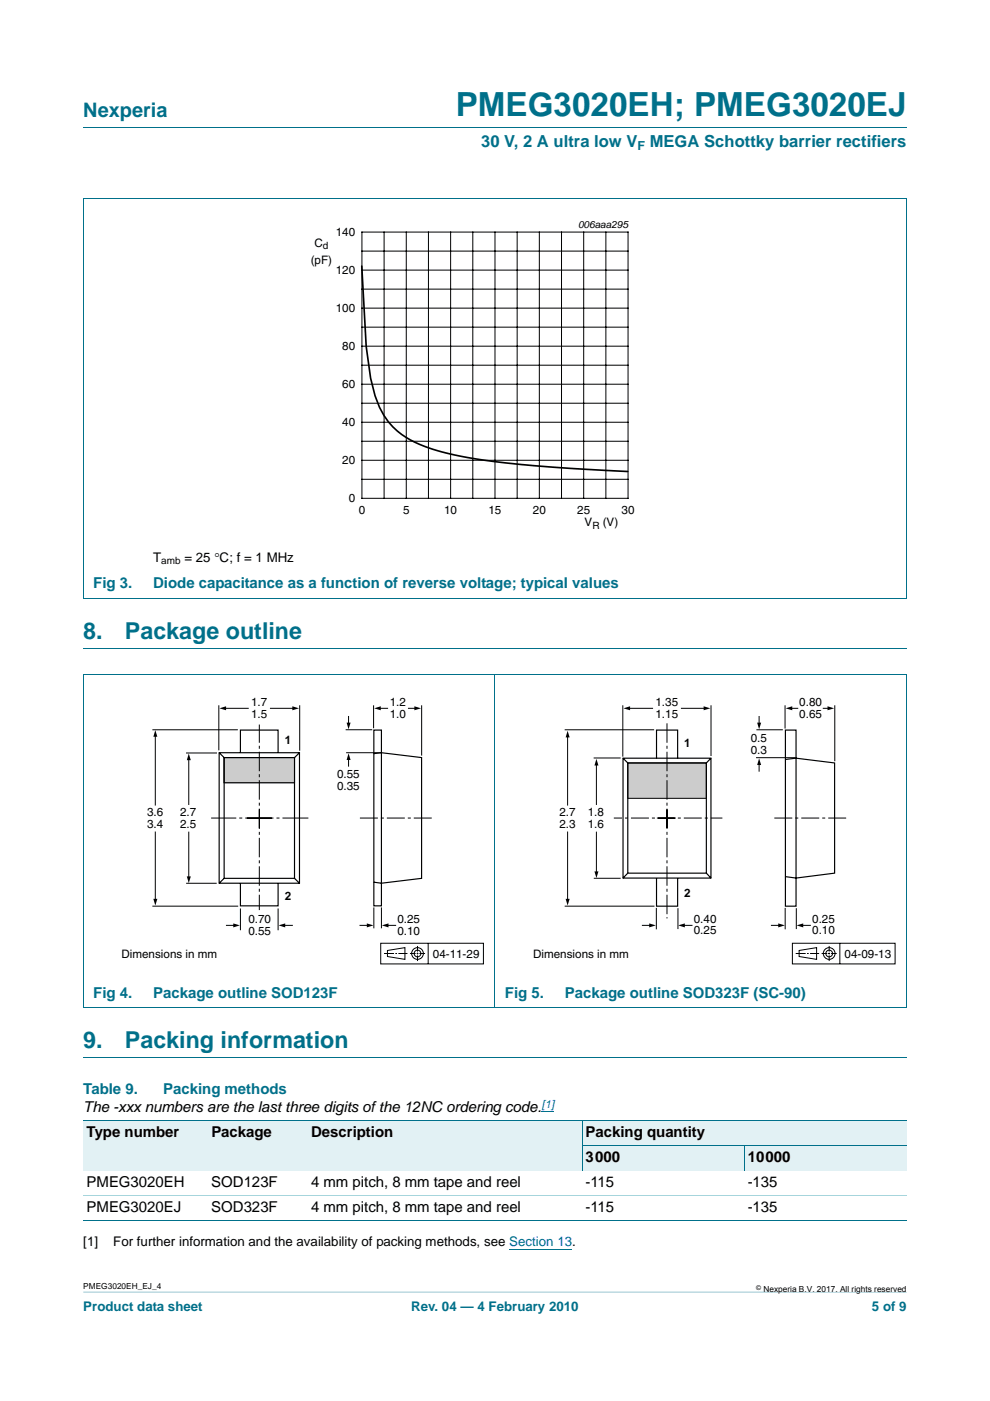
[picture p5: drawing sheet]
<svg xmlns="http://www.w3.org/2000/svg" width="210mm" height="297mm" viewBox="0 0 210 297" stroke-linecap="round" stroke-linejoin="round" font-family="sans-serif">
<path d="M17.7 273.9l174.6 .1z" fill="#00708a"/>
<path d="M17.7 27h174.6M17.6 42.1h174.7M17.7 42.2v84.6h174.6v-84.6M17.7 137.4h174.6M105 143v70.7M17.6 213.6h174.7M17.7 213.6v-70.5l174.6-.1v70.6M17.7 224.2h174.6" fill="none" stroke="#00708a" stroke-width=".21"/>
<path d="M108 264.9h13.3" fill="none" stroke="#00f" stroke-width=".21"/>
<g fill="none" stroke="#000" stroke-width=".21">
<path d="M76.8 49.2h56.4v56.5h-56.4zM76.8 53.2h56.4M76.8 57.3h56.4M81.5 49.2v56.5M86.2 49.2v56.5M90.9 49.2v56.5M95.6 49.2v56.5M100.3 49.2v56.5M105 49.2v56.5M109.7 49.2v56.5M114.4 49.2v56.5M119.1 49.2v56.5"/>
<path d="M123.8 49.2v56.5M128.5 49.2v56.5M76.8 65.3h56.4M76.8 73.4h56.4M76.8 61.3h56.4M76.8 69.4h56.4M76.8 77.4h56.4M76.8 81.5h56.4M76.8 89.5h56.4M76.8 97.6h56.4M76.8 85.5h56.4M76.8 93.6h56.4"/>
<path d="M76.8 101.6h56.4"/>
</g>
<path d="M64.1 46.4h81.8v66.3h-81.8z" fill="none" stroke="#fff" stroke-width=".21"/>
<path d="M76.7 56.4l1 17 .9 6.8a19 19 0 0 0 4.7 10.3 23.9 23.9 0 0 0 11.3 5.5 124.6 124.6 0 0 0 18.8 2.7l19.7 1.3" fill="none" stroke="#000" stroke-width=".35"/>
<path d="M47.5 160.6h15v5.4h-15z" fill="#ccc" stroke="#000" stroke-width=".21"/>
<path d="M19.8 147.4h83.1v57.3h-83.1z" fill="none" stroke="#fff" stroke-width=".21"/>
<g fill="none" stroke="#000" stroke-width=".21">
<path d="M32.3 154.7h18.2M32.9 155.9v14.9M39.5 159.7h6.5M46.4 149.5v9.6M47.7 150.2h5.1M57.3 150.2h5M63.6 149.5v9.7M73.9 151.8v1.7M79.2 149.5v4.9M80.5 150.2h1.8M86.5 150.2h1.7M89.4 149.5v10.7"/>
<path d="M32.9 176.3v14.6M40 160.9v9.8M40 176.3v9.8M73.9 160.9v1.6M32.3 192.1h18.2M39.5 187.3h6.5M47.9 196.2h1.9M60.2 196.2h1.9M76.3 196.2h1.8M80.8 200h21.7v4.4h-21.7zM82.1 196.2h1.9M81.5 202.2h2.1"/>
<path d="M82.2 201.5l3.7-.6v2.5l-3.7-.6zM83.9 202.2h.3M84.5 202.2h1.9M87 202.2h1.1M88.4 202.2h.3M88.6 200.6v1.2M88.6 202v.3M88.6 202.6v1.2M89 202.2h1.2M90.8 200v4.4"/>
<circle cx="88.6" cy="202.2" r=".71"/>
<circle cx="88.6" cy="202.2" r="1.24"/>
</g>
<g fill="#000">
<path d="M32.9 154.8l.5 1.4h-.9zM46.5 150.2l1.5-.5v.9zM62 149.7l1.4 .5-1.4 .4zM73.5 153.2h.9l-.5 1.4zM79.4 150.2l1.4-.5v.9zM87.9 149.7l1.4 .5-1.4 .4zM40 159.8l.5 1.4h-.9zM73.9 159.7l.5 1.4h-.9zM32.5 190.6h.9l-.5 1.4zM39.6 185.8h.9l-.5 1.4zM49.5 195.8l1.4 .4-1.4 .4zM59.1 196.2l1.4-.4v.8z"/>
<path d="M77.8 195.8l1.4 .4-1.4 .4zM81 196.2l1.4-.4v.8z"/>
</g>
<path d="M76.3 173.4h15.6" fill="none" stroke="#000" stroke-width=".21" stroke-dasharray="3.8 .6 .6 .6" stroke-linecap="butt"/>
<path d="M47.5 160.6h15v5.3h-15z" fill="#ccc" stroke="#000" stroke-width=".21"/>
<path d="M46.5 159.6l1 1M46.5 159.6h17v27.7h-17zM51 159.6v-4.8h8v4.8M63.5 159.6l-1 1M79.3 154.8h1.6v37.3h-1.6zM79.3 159.8l1.6-.2 8.5 1v25.6l-8.5 1.1-1.6-.3M47.5 160.6h15v25.6h-15zM47.5 186.2l-1 1.1M51 187.3v4.8h8v-4.8M62.5 186.2l1 1.1" fill="none" stroke="#000" stroke-width=".25"/>
<g fill="none" stroke="#000" stroke-width=".21">
<path d="M73.3 154.7h5.7M73.4 159.6h7.5M120.4 156.1v14.7M161 151.8v1.7M167.8 150.2h1.5M174.5 150.2h1.3M120.4 176.3v14.6M126.5 162v8.7M126.5 176.3v8.7M161 161.9v1.7M51 192.6v4.6M59 192.6v4.6"/>
<path d="M79.3 192.4v4.4M80.9 192.4v4.4M163.5 196.2h1.8M168.1 200h21.8v4.4h-21.8zM170.1 196.2h1.9M168.8 202.2h2.1M169.5 201.5l3.7-.6v2.5l-3.7-.6zM171.2 202.2h.3M171.8 202.2h1.9M174.3 202.2h1.2M175.7 202.2h.3M175.9 200.6v1.2"/>
<path d="M175.9 202v.3M175.9 202.6v1.2M176.3 202.2h1.2M178.1 200v4.4"/>
<circle cx="175.9" cy="202.2" r=".71"/>
<circle cx="175.9" cy="202.2" r="1.24"/>
</g>
<path d="M52.4 173.4h13M57.7 173.4h-12.9" fill="none" stroke="#000" stroke-width=".21" stroke-dasharray="5.6 .6 .6 .6" stroke-linecap="butt"/>
<path d="M55 175.6v-22M55 171.6v21.4" fill="none" stroke="#000" stroke-width=".21" stroke-dasharray="4.1 .6 .6 .6" stroke-linecap="butt"/>
<path d="M107.1 147.4h83.1v57.3h-83.1z" fill="none" stroke="#fff" stroke-width=".21"/>
<path d="M120.4 154.9l.4 1.4h-.8zM160.6 153.2h.8l-.4 1.4zM166.6 150.2l1.4-.5v.9zM175.5 149.7l1.4 .5-1.4 .4zM126.5 160.9l.4 1.4h-.8zM161 160.8l.4 1.4h-.8zM120 190.6h.8l-.4 1.4zM126.1 184.8h.8l-.4 1.4zM165.1 195.8l1.4 .4-1.4 .4zM169 196.2l1.4-.4v.8z" fill="#000"/>
<path d="M133.2 161.8h16.6v7.5h-16.6z" fill="#ccc" stroke="#000" stroke-width=".21"/>
<path d="M139.3 173.4h13.9M143.4 173.4h-13.2M164.2 173.4h15.6" fill="none" stroke="#000" stroke-width=".21" stroke-dasharray="3.8 .6 .6 .6" stroke-linecap="butt"/>
<g fill="none" stroke="#000" stroke-width=".21">
<path d="M119.8 154.7h18.9M132.1 149.5v10.9M133.4 150.2h5.1M144.4 150.2h5.1M150.8 149.5v10.8M160.4 154.7h5.6M166.5 149.5v5M177.1 149.5v11.9M125.9 160.7h5.7M160.4 160.6h8.3M119.8 192.1h19M125.9 186.2h5.7"/>
<path d="M136.1 196.2h1.9M139.2 192.5v4.5M143.8 192.6v4.4M145 196.2h1.9M166.5 192.5v4.5M168.9 192.6v4.4"/>
</g>
<path d="M166.6 154.8h2.2v37.3h-2.2zM132.1 160.8h18.7v25.4h-18.7zM132.1 160.8l1.1 1M133.2 161.8h16.6v23.3h-16.6zM139.2 160.8v-6h4.5v6M150.8 160.8l-1 1M166.6 161l2.2-.2 8.2 1v23.3l-8.2 1.1-2.2-.3M133.2 185.1l-1.1 1.1M139.2 186.2v5.9h4.5v-5.9M149.8 185.1l1 1.1" fill="none" stroke="#000" stroke-width=".25"/>
<path d="M132.2 150.2l1.4-.5v.9zM149.2 149.7l1.5 .5-1.5 .4zM137.7 195.8l1.4 .4-1.4 .4zM143.8 196.2l1.5-.4v.8z" fill="#000"/>
<path d="M141.5 175.6v-22.3M141.5 171.6v23.1" fill="none" stroke="#000" stroke-width=".21" stroke-dasharray="4.1 .6 .6 .6" stroke-linecap="butt"/>
<path d="M114.9 235.6h2.6" fill="none" stroke="#00f" stroke-width=".21"/>
<g fill="#e2f1f4">
<path d="M17.7 237.6h26.4v10.6h-26.4z"/>
<path d="M44.1 237.6h21.2v10.6h-21.2z"/>
<path d="M65.3 237.6h52.9v10.6h-52.9z"/>
<path d="M118.2 237.6h5.3v10.6h-5.3z"/>
<path d="M123.5 237.6h68.8v5.3h-68.8z"/>
<path d="M123.5 242.9h34.4v5.3h-34.4z"/>
<path d="M157.9 242.9h34.4v5.3h-34.4z"/>
</g>
<path d="M17.7 237.6h174.6M123.5 237.6v10.6M17.7 258.8h174.6M123.5 242.9h68.8M157.9 242.8v5.4" fill="none" stroke="#00708a" stroke-width=".21"/>
<path d="M17.7 253.5h174.6" fill="none" stroke="#a5d5dc" stroke-width=".21"/>
<text font-size="7" fill="#00708a" x="96.7" y="24.6">PMEG3020EH; PMEG3020EJ</text>
<g font-size="4.9" fill="#00708a">
<text x="17.7" y="135.4">8.</text>
<text x="26.5" y="135.4">Package outline</text>
<text x="17.7" y="222.2">9.</text>
<text x="26.5" y="222.2">Packing information</text>
</g>
<text font-size="4.2" fill="#00708a" x="17.7" y="24.9">Nexperia</text>
<g font-size="3.5" fill="#00708a">
<text x="102" y="31.1">30 V, 2 A ultra low V</text>
<text x="137.8" y="31.1">MEGA Schottky barrier rectifiers</text>
</g>
<g font-size="3.2" fill="#00708a">
<text x="19.8" y="124.7">Fig 3.</text>
<text x="32.5" y="124.7">Diode capacitance as a function of reverse voltage; typical values</text>
<text x="19.8" y="211.5">Fig 4.</text>
<text x="32.5" y="211.5">Package outline SOD123F</text>
<text x="107.1" y="211.5">Fig 5.</text>
<text x="119.8" y="211.5">Package outline SOD323F (SC-90)</text>
<text x="17.7" y="231.9">Table 9.</text>
<text x="34.6" y="231.9">Packing methods</text>
</g>
<g font-size="3.2">
<text x="17.7" y="235.8">The -xxx numbers are the last three digits of the 12NC ordering code.</text>
<text x="18.4" y="241.1">Type number</text>
<text x="44.8" y="241.1">Package</text>
<text x="66" y="241.1">Description</text>
<text x="124.2" y="241.1">Packing quantity</text>
<text x="18.4" y="251.7">PMEG3020EH</text>
<text x="44.8" y="251.7">SOD123F</text>
<text x="66" y="251.7">4 mm pitch, 8 mm tape and reel</text>
<text x="124.2" y="251.7">-115</text>
<text x="124.2" y="246.4">3000</text>
<text x="158.6" y="251.7">-135</text>
<text x="158.6" y="246.4">10000</text>
<text x="18.4" y="257">PMEG3020EJ</text>
<text x="44.8" y="257">SOD323F</text>
<text x="66" y="257">4 mm pitch, 8 mm tape and reel</text>
<text x="124.2" y="257">-115</text>
<text x="158.6" y="257">-135</text>
</g>
<g font-size="2.8">
<text x="32.5" y="119.2">T</text>
<text x="39.1" y="119.2">= 25 °C; f = 1 MHz</text>
<text x="17.7" y="264.2">[1]</text>
<text x="24" y="264.2">For further information and the availability of packing methods, see Section 13.</text>
</g>
<g font-size="2.8" fill="#00708a">
<text x="17.7" y="277.9">Product data sheet</text>
<text x="87.2" y="277.9">Rev. 04 — 4 February 2010</text>
<text x="184.9" y="277.9">5 of 9</text>
</g>
<text font-size="2.6" fill="#00708a" x="135.2" y="31.7">F</text>
<g font-size="2.5">
<text x="66.7" y="52.4">C</text>
<text x="71.2" y="50.1">140</text>
<text x="65.9" y="55.9">(pF)</text>
<text x="71.2" y="58.1">120</text>
<text x="71.2" y="66.2">100</text>
<text x="72.6" y="74.2">80</text>
<text x="72.6" y="82.3">60</text>
<text x="72.6" y="90.4">40</text>
<text x="72.6" y="98.4">20</text>
<text x="74" y="106.5">0</text>
<text x="76.1" y="109">0</text>
<text x="85.5" y="109">5</text>
<text x="94.2" y="109">10</text>
<text x="103.6" y="109">15</text>
<text x="113" y="109">20</text>
<text x="122.4" y="109">25</text>
<text x="124" y="111.6">V</text>
<text x="127.9" y="111.6">(V)</text>
<text x="131.8" y="109">30</text>
<text x="53.3" y="149.8">1.7</text>
<text x="82.7" y="149.8">1.2</text>
<text x="139" y="149.8">1.35</text>
<text x="169.5" y="149.8">0.80</text>
<text x="53.3" y="152.3">1.5</text>
<text x="82.7" y="152.3">1.0</text>
<text x="139" y="152.3">1.15</text>
<text x="169.5" y="152.3">0.65</text>
<text x="60.4" y="157.8">1</text>
<text x="145.1" y="158.5">1</text>
<text x="159.2" y="157.3">0.5</text>
<text x="159.2" y="159.8">0.3</text>
<text x="71.5" y="165">0.55</text>
<text x="71.5" y="167.5">0.35</text>
<text x="31.2" y="173.1">3.6</text>
<text x="38.2" y="173.1">2.7</text>
<text x="118.7" y="173">2.7</text>
<text x="124.7" y="173">1.8</text>
<text x="31.2" y="175.6">3.4</text>
<text x="38.2" y="175.6">2.5</text>
<text x="118.7" y="175.5">2.3</text>
<text x="124.7" y="175.5">1.6</text>
<text x="60.4" y="190.7">2</text>
<text x="145.1" y="190.2">2</text>
<text x="52.7" y="195.7">0.70</text>
<text x="84.3" y="195.7">0.25</text>
<text x="147.2" y="195.6">0.40</text>
<text x="172.3" y="195.6">0.25</text>
<text x="25.8" y="203.1">Dimensions in mm</text>
<text x="52.7" y="198.2">0.55</text>
<text x="84.3" y="198.2">0.10</text>
<text x="91.8" y="203.1">04-11-29</text>
<text x="113.1" y="203.1">Dimensions in mm</text>
<text x="147.2" y="198.1">0.25</text>
<text x="172.3" y="198.1">0.10</text>
<text x="179.1" y="203.1">04-09-13</text>
</g>
<text font-size="2.4" fill="#00f" x="114.9" y="234.9">[1]</text>
<g font-size="2.1">
<text x="68.5" y="52.9">d</text>
<text x="122.6" y="48.4">006aaa295</text>
<text x="125.6" y="112.1">R</text>
<text x="34.2" y="119.7">amb</text>
</g>
<g font-size="1.8">
<text x="17.7" y="273.3">PMEG3020EH_EJ_4</text>
<text x="161.9" y="273.9">Nexperia B.V. 2017. All rights reserved</text>
</g>
<text font-size="1.4" x="160.4" y="273.4">©</text>
</svg>
